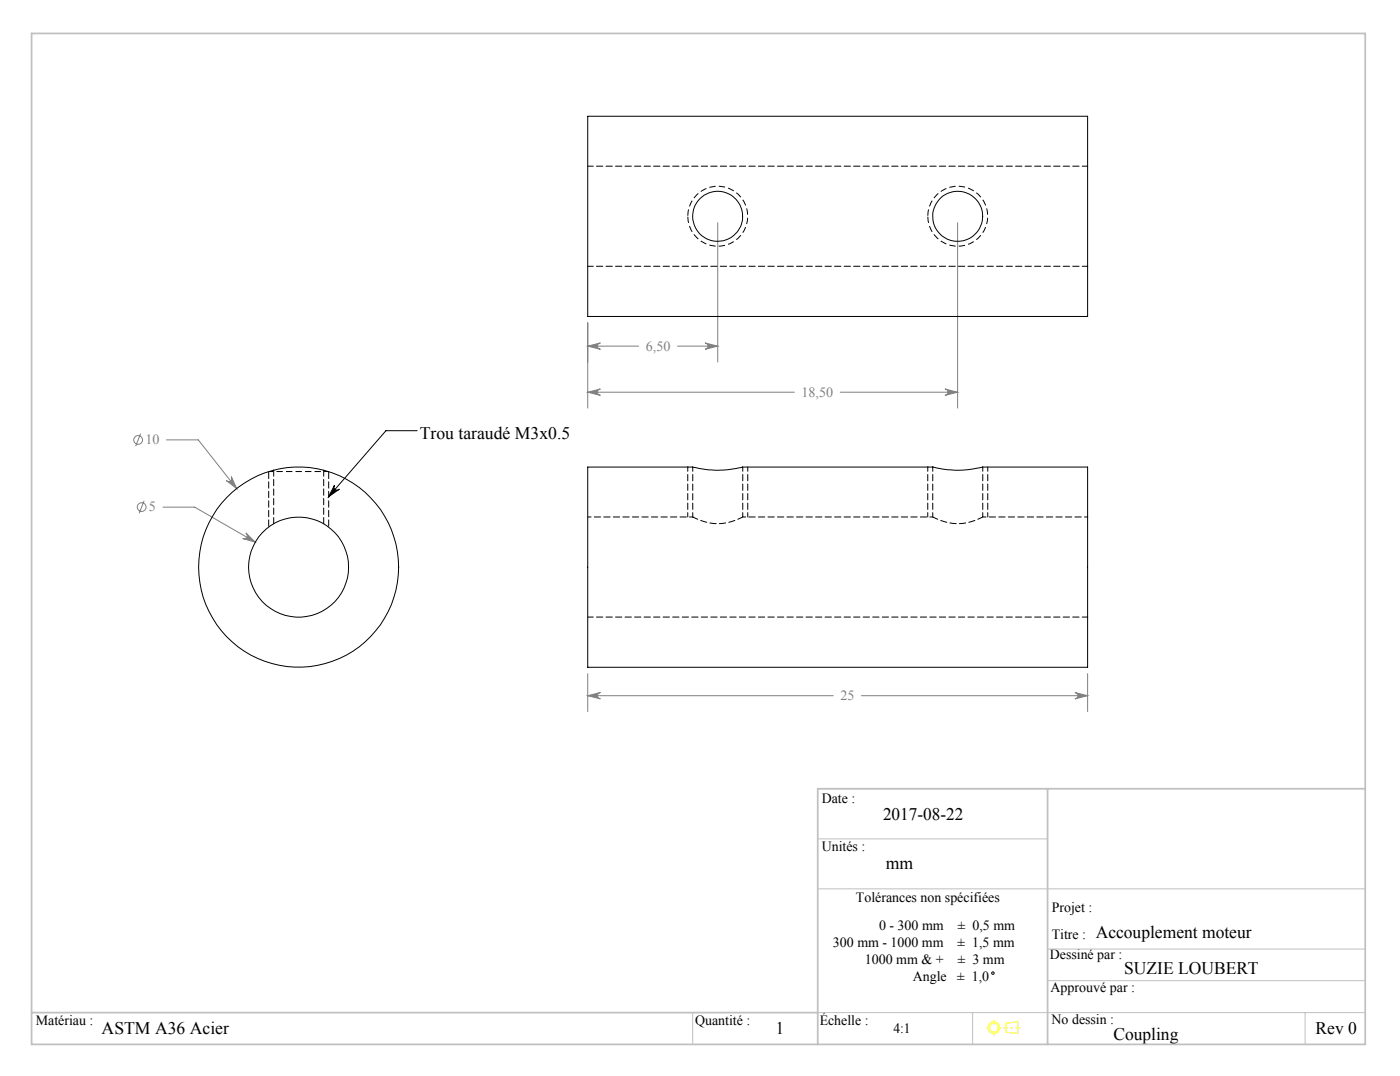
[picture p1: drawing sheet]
<svg xmlns="http://www.w3.org/2000/svg" width="280mm" height="215mm" viewBox="0 0 280 215" stroke-linecap="round" stroke-linejoin="round" font-family="sans-serif">
<g fill="none" stroke="#808080" stroke-width=".2">
<path d="M143.5 44.5v27.8M191.5 44.5v37M117.5 64.5v17M117.5 69.2h10.2M117.5 78.4h41.4M117.5 69.2l2.6-.7a.64 .64 0 0 0-.6 .7 .64 .64 0 0 0 .6 .6zM117.5 78.4l2.6-.7a.64 .64 0 0 0-.6 .7 .64 .64 0 0 0 .6 .6zM135.5 69.2h8M141 68.5l2.5 .7-2.5 .6a.64 .64 0 0 0 .6-.6 .64 .64 0 0 0-.6-.7zM168.1 78.4h23.4M189 77.7l2.5 .7-2.5 .6a.64 .64 0 0 0 .6-.6 .64 .64 0 0 0-.6-.7zM28.1 86.7l-1 2.5"/>
<path d="M33.3 87.9h6.4l7.6 9.7M45.3 96a.63 .63 0 0 0 .8 .1 .63 .63 0 0 0 .1-.9l1.1 2.4zM28.8 100.1l-1 2.5M32.6 101.3h6.3l12.1 7M49.2 106.5l1.8 1.8-2.5-.7a.65 .65 0 0 0 .9-.3 .65 .65 0 0 0-.2-.8zM117.5 134.6v7.6M117.5 139h49.2M117.5 139l2.6-.6a.64 .64 0 0 0-.6 .6 .64 .64 0 0 0 .6 .6zM172.3 139h45.2M215 138.4l2.5 .6-2.5 .6a.64 .64 0 0 0 .6-.6 .64 .64 0 0 0-.6-.6zM217.5 134.6v7.6"/>
<circle cx="27.6" cy="87.9" r=".87"/>
<circle cx="28.3" cy="101.3" r=".88"/>
</g>
<g fill="none" stroke="#000" stroke-width=".2">
<path d="M66.9 96.9a.63 .63 0 0 0 .1 .9 .63 .63 0 0 0 .9-.1l-2.2 1.6zM83.4 86.1h-6.2l-11.5 13.2"/>
<circle cx="198.6" cy="194.4" r=".25"/>
</g>
<path d="M53.7 94.2h12" fill="none" stroke="#000" stroke-width=".2" stroke-dasharray="1.3 .6" stroke-dashoffset=".3" stroke-linecap="butt"/>
<path d="M137.6 43.2a6 6 0 0 0 8.7 5.4 6 6 0 0 0 .8-10.3 6 6 0 0 0-9.5 4v.9M185.6 43.2a6 6 0 0 0 8.7 5.4 6 6 0 0 0 .8-10.3 6 6 0 0 0-9.5 4v.9" fill="none" stroke="#000" stroke-width=".2" stroke-dasharray="1.3 .6" stroke-dashoffset="-.1" stroke-linecap="butt"/>
<g fill="none" stroke="#ff0" stroke-width=".2">
<path d="M197.3 205.3h.8M198.8 203.9v.7M198.8 206.1v.8M199.5 205.4h.7M200.8 205.4h.8M201.2 204.5l2.4-.3v2.3l-2.4-.2zM202.1 205.4h.4M203.2 205.4h.8"/>
<circle cx="198.8" cy="205.3" r="1.16"/>
<circle cx="198.8" cy="205.3" r=".89"/>
</g>
<path d="M53.7 94.2v11.1M65.7 105.3v-11.1" fill="none" stroke="#000" stroke-width=".2" stroke-dasharray="1.3 .6" stroke-dashoffset="-.1"/>
<path d="M53.7 94.2h.1M65.7 94.2h.1M137.6 93.3h.1M185.6 93.3h.1" fill="none" stroke="#000" stroke-width=".2" stroke-dasharray="1.3 .6"/>
<path d="M137.6 93.3v10M185.6 93.3v10M149.6 103.3v-10M197.6 103.3v-10" fill="none" stroke="#000" stroke-width=".2" stroke-dasharray="1.3 .6" stroke-dashoffset=".4"/>
<path d="M163.5 157.6h46M163.5 177.6h109.5M163.5 167.6h46M209.5 189.6h63.5M209.5 196h63.5M138.5 202.3v6.4M163.5 202.3h109.5M194.5 202.3v6.4M261 202.3v6.4" fill="none" stroke="#c0c0c0" stroke-width=".2"/>
<path d="M6.3 6.7h266.8v202h-266.8zM209.5 157.6v51.1M273.1 157.6h-109.6v51.1M6.3 202.3h157.2" fill="none" stroke="#c0c0c0" stroke-width=".35"/>
<path d="M66.9 96.9a.63 .63 0 0 0 .1 .9 .63 .63 0 0 0 .9-.1l-2.2 1.6z" fill="#000"/>
<path d="M45.3 96l2 1.6-1.1-2.4a.63 .63 0 0 1-.1 .9 .63 .63 0 0 1-.8-.1zM49.2 106.5a.65 .65 0 0 1 .2 .8 .65 .65 0 0 1-.9 .3l2.5 .7zM117.5 139l2.6-.6a.64 .64 0 0 0-.6 .6 .64 .64 0 0 0 .6 .6zM215 138.4l2.5 .6-2.5 .6a.64 .64 0 0 0 .6-.6 .64 .64 0 0 0-.6-.6zM117.5 69.2l2.6-.7a.64 .64 0 0 0-.6 .7 .64 .64 0 0 0 .6 .6zM141 68.5l2.5 .7-2.5 .6a.64 .64 0 0 0 .6-.6 .64 .64 0 0 0-.6-.7zM117.5 78.4l2.6-.7a.64 .64 0 0 0-.6 .7 .64 .64 0 0 0 .6 .6zM189 77.7l2.5 .7-2.5 .6a.64 .64 0 0 0 .6-.6 .64 .64 0 0 0-.6-.7z" fill="#808080"/>
<g fill="none" stroke="#000" stroke-width=".2">
<path d="M117.5 23.2h100v40h-100zM117.5 93.3h21a19.9 19.9 0 0 0 10 0h38a19.9 19.9 0 0 0 10 0h21v40h-100z"/>
<circle cx="143.5" cy="43.2" r="5"/>
<circle cx="191.5" cy="43.2" r="5"/>
<circle cx="59.7" cy="113.3" r="10"/>
<circle cx="59.7" cy="113.3" r="20"/>
</g>
<path d="M54.7 93.9v10.7M54.7 93.9h.1M186.6 93.3h.1M54.7 104.6h.1M64.7 104.6v-10.7M64.7 104.6h.1" fill="none" stroke="#000" stroke-width=".2" stroke-dasharray="1.3 .6"/>
<path d="M217.6 33.2h-100M117.6 53.2h100M148.6 103.3a10 10 0 0 1-10 0M196.6 103.3a10 10 0 0 1-10 0M117.6 123.3h100" fill="none" stroke="#000" stroke-width=".2" stroke-dasharray="1.3 .6" stroke-dashoffset=".2"/>
<path d="M138.6 103.3h-21M217.6 103.3h-21" fill="none" stroke="#000" stroke-width=".2" stroke-dasharray="1.3 .6" stroke-dashoffset=".6"/>
<path d="M186.6 103.3h-38" fill="none" stroke="#000" stroke-width=".2" stroke-dasharray="1.3 .6" stroke-dashoffset=".7"/>
<path d="M138.6 93.3v10M186.6 93.3v10M148.6 103.3v-10M196.6 103.3v-10" fill="none" stroke="#000" stroke-width=".2" stroke-dasharray="1.3 .6" stroke-dashoffset=".4"/>
<g font-size="3.5">
<text x="84" y="87.8">Trou taraudé M3x0.5</text>
<text x="176.6" y="163.9">2017-08-22</text>
<text x="177.1" y="173.7">mm</text>
<text x="219.1" y="187.5">Accouplement moteur</text>
<text x="224.8" y="194.6">SUZIE LOUBERT</text>
<text x="20.3" y="206.6">ASTM A36 Acier</text>
<text x="155.2" y="206.6">1</text>
<text x="222.7" y="207.7">Coupling</text>
<text x="263.1" y="206.6">Rev 0</text>
</g>
<g font-size="2.8" fill="#808080">
<text x="129.2" y="70">6,50</text>
<text x="160.3" y="79.2">18,50</text>
<text x="29.1" y="88.8">10</text>
<text x="29.8" y="102.2">5</text>
<text x="168.1" y="139.9">25</text>
</g>
<g font-size="2.8">
<text x="164.4" y="160.5">Date :</text>
<text x="164.4" y="170">Unités :</text>
<text x="171.2" y="180.3">Tolérances non spécifiées</text>
<text x="175.8" y="185.8">0 - 300 mm</text>
<text x="191.6" y="185.8">± 0,5 mm</text>
<text x="210.3" y="182.2">Projet :</text>
<text x="166.6" y="189.2">300 mm - 1000 mm</text>
<text x="191.5" y="189.2">± 1,5 mm</text>
<text x="210" y="191.7">Dessiné par :</text>
<text x="210.4" y="187.5">Titre :</text>
<text x="173" y="192.7">1000 mm &amp; +</text>
<text x="182.5" y="196.1">Angle</text>
<text x="191.4" y="196.1">± 1,0</text>
<text x="191.5" y="192.7">± 3 mm</text>
<text x="210.1" y="198.2">Approuvé par :</text>
<text x="7.2" y="204.7">Matériau :</text>
<text x="139" y="204.8">Quantité :</text>
<text x="163.9" y="204.8">Échelle :</text>
<text x="178.7" y="206.3">4:1</text>
<text x="210.3" y="204.7">No dessin :</text>
</g>
</svg>
